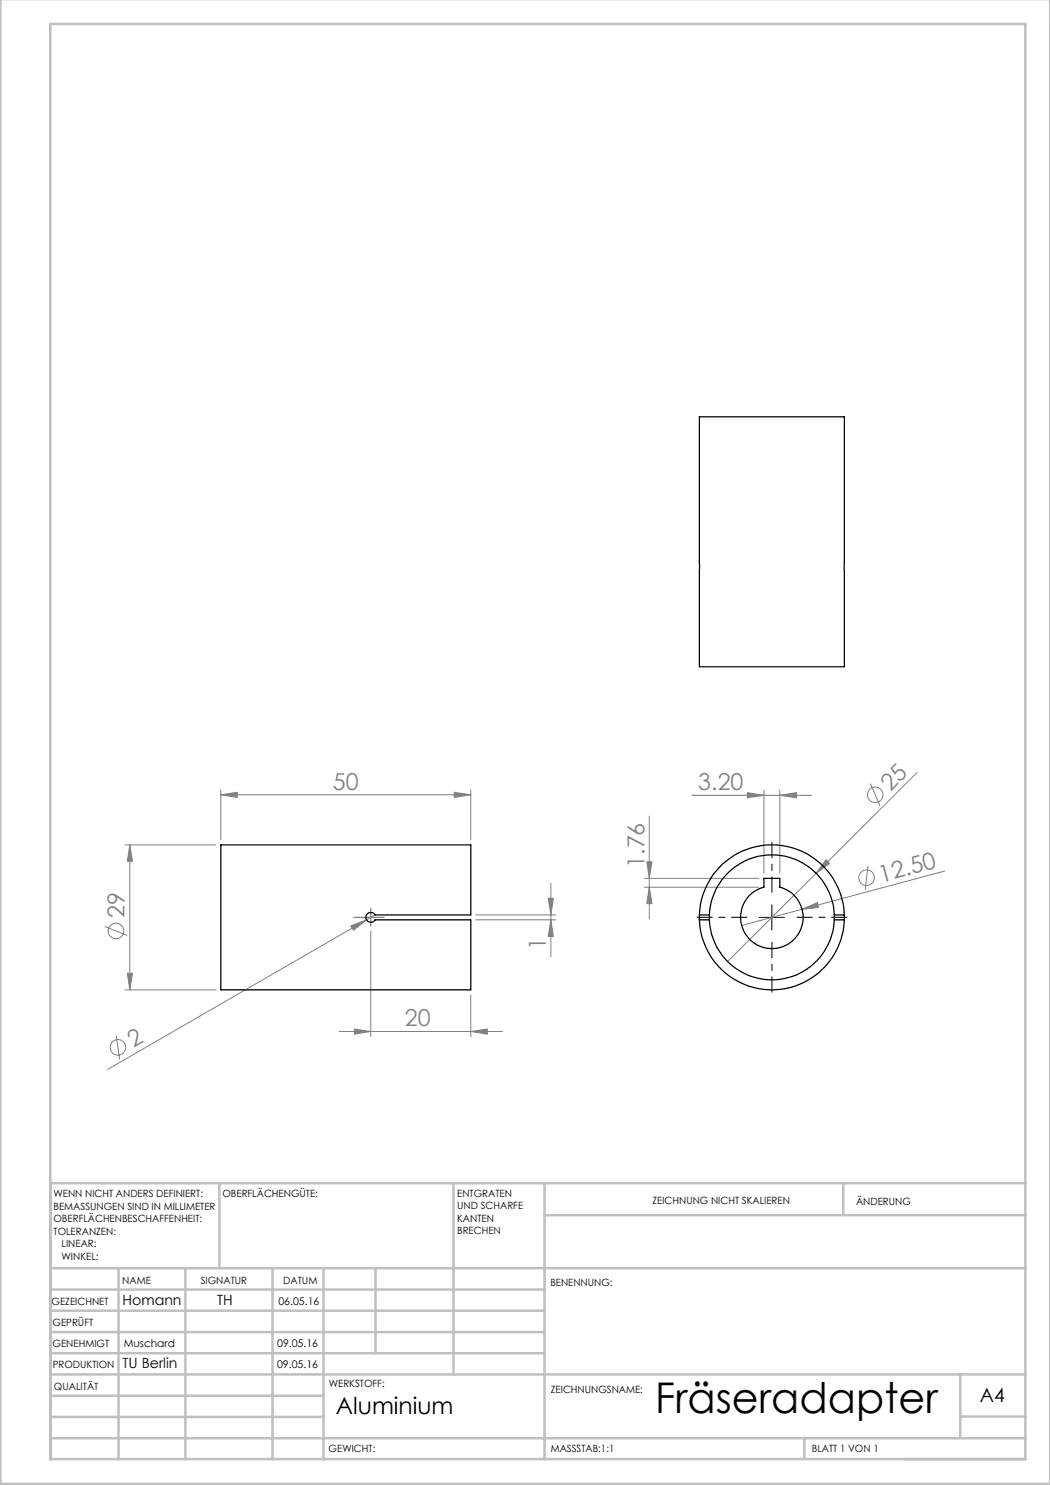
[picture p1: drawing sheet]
<svg xmlns="http://www.w3.org/2000/svg" width="210mm" height="297mm" viewBox="0 0 210 297" stroke-linecap="round" stroke-linejoin="round" font-family="sans-serif">
<g fill="none" stroke="#808080" stroke-width=".2">
<path d="M44.2 159l3.2-.5v1zM44.2 158v10M44.2 159h50M90.8 158.5l3.4 .5-3.4 .5zM94.2 158v10M138.4 159.1h23.9M149.5 158.5l3.3 .6-3.3 .5zM152.8 158v16.7M156 159.1l3.3-.6v1.1zM156 158v16.7M174.1 156.7l1.9 4.4M183.4 154.5l-20.2 20.2"/>
<path d="M25 169h18.1M26 169l.5 3.3h-1zM26 169v29M109.6 179.7h1.1l-.5 3.3zM110.2 176.6v14.8M128.9 175.7h22.9M128.9 177.4h22.9M129.4 172.4h1l-.5 3.3zM129.9 177.4l.5 3.3h-1zM129.9 163.2v20.6M163.2 174.7l-17.7 17.6M165.2 171.9l.7 .8-2.7 2z"/>
<path d="M173.6 173.2l-.6 4.7M189 174.2l-40.7 10.9M21 185.3l4.4 1.8M25 198h18.1M25.5 194.7h1l-.5 3.3zM70.2 185.2l3.1-1.2-2.6 2.1zM73.3 184l-51.8 29.9M74.2 186.2v21.1M75 183l-1.7 1M94.2 199v8.3M95.1 183h16.1M95.1 184h16.1"/>
<path d="M110.2 184l.5 3.3h-1.1zM160.4 181.9l3.1-1.4 .2 1zM23.2 207.1l.7 4.7M67.8 206.3h32.7M70.9 205.8l3.3 .5-3.3 .5zM94.2 206.3l3.3-.5v1z"/>
<circle cx="175" cy="159" r="1.55"/>
<circle cx="173.3" cy="175.6" r="1.55"/>
<circle cx="23.2" cy="186.2" r="1.56"/>
<circle cx="23.6" cy="209.5" r="1.56"/>
</g>
<path d="M154.4 178.5v-10M149.4 183.5h-10M154.4 188.5v10M159.4 183.5h10" fill="none" stroke="#000" stroke-width=".2" stroke-dasharray="15.2 1.3 1.3 1.3" stroke-dashoffset="12.1"/>
<path d="M151.9 183.5h5M154.4 181v5" fill="none" stroke="#000" stroke-width=".2"/>
<g fill="none" stroke="#c0c0c0" stroke-width=".5">
<path d="M.1 -.1v296.9h209.9v-296.9M10.1 4.8h195v287h-195zM43.9 236.6v17M90.7 236.6v38.3M108.9 236.6v55.3M168.7 236.6v6.3M205.1 236.6h-195v55.3M10.1 253.6h195M10.1 257.9h98.8M23.7 253.6v38.3M37.1 253.6v38.3M54.5 253.6v38.3"/>
<path d="M64.7 253.6v38.3M75.1 253.6v17M108.9 243h96.2M10.1 270.6h98.8M10.1 266.4h98.8M10.1 262.1h98.8M10.1 279.1h54.6M10.1 274.9h195M192.1 274.8v12.7M10.1 287.7h195M10.1 283.4h54.6M160.9 287.5v4.3"/>
<path d="M192.1 283.3h13"/>
</g>
<path d="M70.7 183.5h6.1M74.2 181.6v3.6" fill="none" stroke="#808080" stroke-width=".25"/>
<g fill="#808080">
<path d="M160.4 181.9l3.1-1.4 .2 1z"/>
<path d="M70.2 185.2l3.1-1.2-2.6 2.1z"/>
<path d="M165.2 171.9l.7 .8-2.7 2z"/>
<path d="M156 159.1l3.3-.6v1.1zM149.5 158.5l3.3 .6-3.3 .5zM90.8 158.5l3.4 .5-3.4 .5zM44.2 159l3.2-.5v1z"/>
<path d="M25.5 194.7h1l-.5 3.3zM26 169l.5 3.3h-1z"/>
<path d="M129.4 172.4h1l-.5 3.3zM129.9 177.4l.5 3.3h-1zM109.6 179.7h1.1l-.5 3.3zM110.2 184l.5 3.3h-1.1z"/>
<path d="M70.9 205.8l3.3 .5-3.3 .5zM94.2 206.3l3.3-.5v1z"/>
</g>
<path d="M139.9 83.4h29v49.9h-29zM44.2 169h50v14h-19.2a1 1 0 0 0-1.5-.3 1 1 0 0 0 0 1.5 1 1 0 0 0 1.5-.2h19.2v14h-50zM144.4 172.9a14.5 14.5 0 0 1 15.5-2.8 14.5 14.5 0 0 1 9 12.9h-2a12.5 12.5 0 0 0-12.5-12 12.5 12.5 0 0 0-12.5 12h-2a14.8 14.8 0 0 1 4.5-10.1zM152.8 175.7h3.2v1.7a6.2 6.2 0 0 1 3.5 9.7 6.2 6.2 0 0 1-10.2 0 6.2 6.2 0 0 1 3.5-9.7zM139.9 184a14.5 14.5 0 0 0 14.5 14 14.5 14.5 0 0 0 14.5-14M139.9 183v1M139.9 184h2M141.9 184a12.5 12.5 0 0 0 12.5 12 12.5 12.5 0 0 0 12.5-12M141.9 182.9v1.1M166.9 182.9v1.1M166.9 184h2M168.9 182.9v1.1" fill="none" stroke="#000" stroke-width=".25"/>
<text font-size="8.5" x="131" y="282.7">Fräseradapter</text>
<g font-size="4.7" fill="#808080">
<text x="66.6" y="157.9">50</text>
<text x="139.7" y="158">3.20</text>
<text x="178.1" y="158.3" transform="rotate(-45 178.1 158.3)">25</text>
<text x="128.9" y="173.6" transform="rotate(-90 128.9 173.6)">1.76</text>
<text x="176.3" y="176.5" transform="rotate(-15 176.3 176.5)">12.50</text>
<text x="24.9" y="183.6" transform="rotate(-90 24.9 183.6)">29</text>
<text x="109.2" y="190.1" transform="rotate(-90 109.2 190.1)">1</text>
<text x="26.7" y="209.6" transform="rotate(-30 26.7 209.6)">2</text>
<text x="81" y="205.3">20</text>
</g>
<text font-size="4.7" x="67.2" y="282.8">Aluminium</text>
<text font-size="3.9" x="196" y="280.4">A4</text>
<g font-size="2.8">
<text x="24.5" y="261">Homann</text>
<text x="43.4" y="261">TH</text>
<text x="24.5" y="273.7">TU Berlin</text>
</g>
<g font-size="2.1">
<text x="55.7" y="261">06.05.16</text>
<text x="24.7" y="269.3">Muschard</text>
<text x="55.4" y="269.5">09.05.16</text>
<text x="55.4" y="273.7">09.05.16</text>
</g>
<g font-size="2">
<text x="10.7" y="239.5">WENN NICHT ANDERS DEFINIERT:</text>
<text x="44.5" y="239.5">OBERFLÄCHENGÜTE:</text>
<text x="91.4" y="239.4">ENTGRATEN</text>
<text x="10.7" y="242">BEMASSUNGEN SIND IN MILLIMETER</text>
<text x="10.7" y="244.5">OBERFLÄCHENBESCHAFFENHEIT:</text>
<text x="91.4" y="241.9">UND SCHARFE</text>
<text x="91.4" y="244.4">KANTEN</text>
<text x="130.5" y="240.8">ZEICHNUNG NICHT SKALIEREN</text>
<text x="171.2" y="241">ÄNDERUNG</text>
<text x="10.7" y="247">TOLERANZEN:</text>
<text x="12.3" y="249.5">LINEAR:</text>
<text x="12.3" y="252">WINKEL:</text>
<text x="91.4" y="246.9">BRECHEN</text>
<text x="24.4" y="256.9">NAME</text>
<text x="40.1" y="256.8">SIGNATUR</text>
<text x="56.6" y="256.8">DATUM</text>
<text x="110.1" y="257.1">BENENNUNG:</text>
<text x="10.3" y="260.9">GEZEICHNET</text>
<text x="10.5" y="269.3">GENEHMIGT</text>
<text x="10.5" y="265.2">GEPRÜFT</text>
<text x="10.6" y="273.6">PRODUKTION</text>
<text x="10.8" y="278">QUALITÄT</text>
<text x="65.8" y="277.4">WERKSTOFF:</text>
<text x="110.2" y="278.5">ZEICHNUNGSNAME:</text>
<text x="65.7" y="290.4">GEWICHT:</text>
<text x="110.2" y="290.5">MASSSTAB:1:1</text>
<text x="162.4" y="290.4">BLATT 1 VON 1</text>
</g>
</svg>
